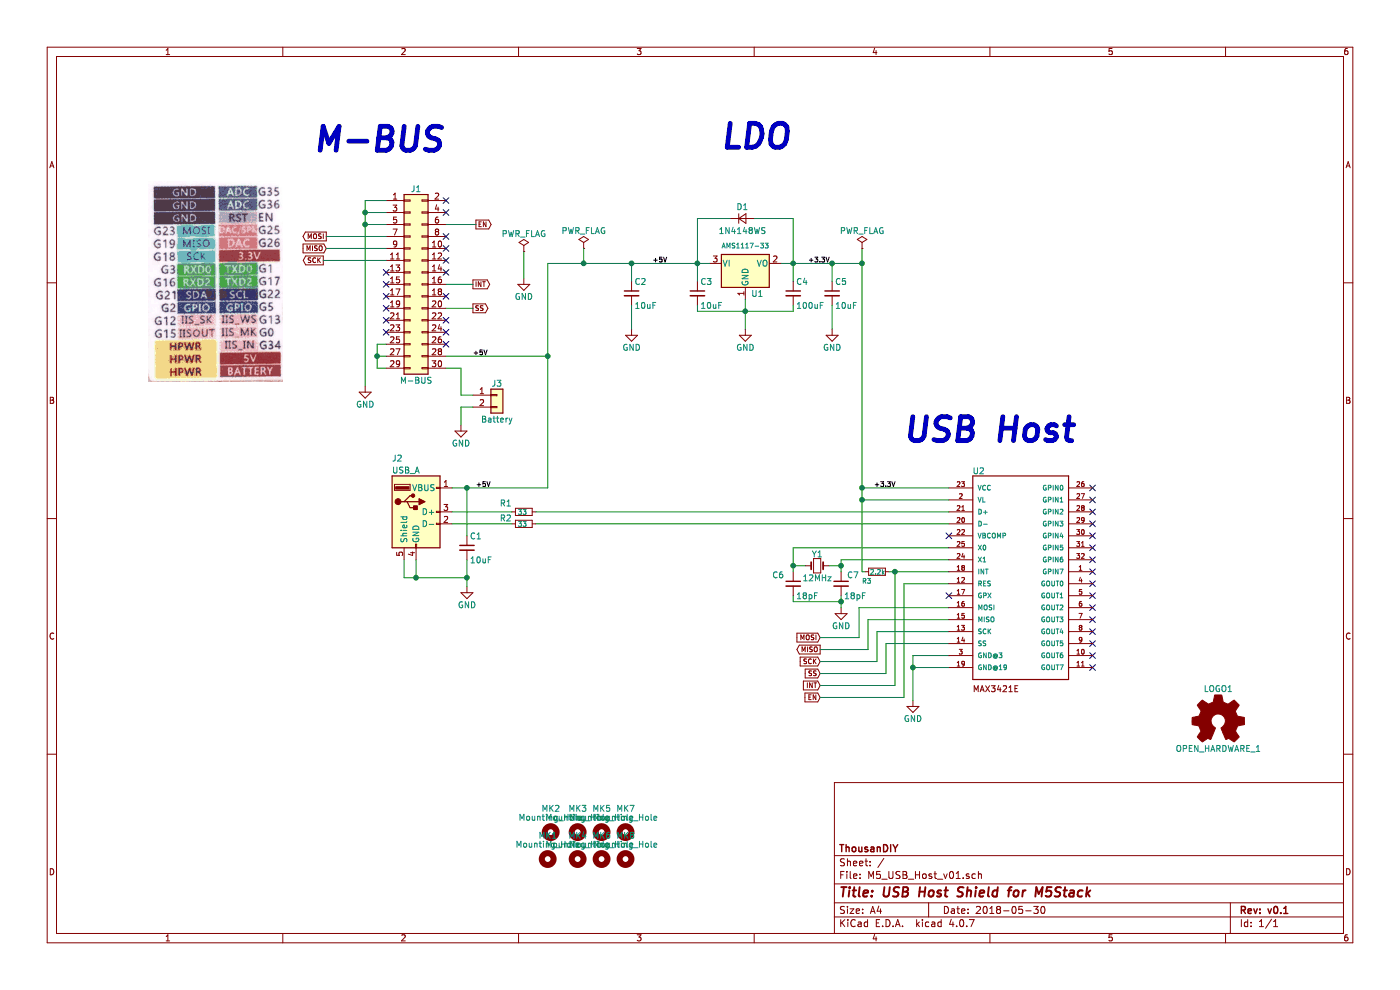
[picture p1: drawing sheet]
EESchema Schematic File Version 2
LIBS:M5_USB_Host_v01-rescue
LIBS:power
LIBS:device
LIBS:transistors
LIBS:conn
LIBS:linear
LIBS:regul
LIBS:74xx
LIBS:cmos4000
LIBS:adc-dac
LIBS:memory
LIBS:xilinx
LIBS:microcontrollers
LIBS:dsp
LIBS:microchip
LIBS:analog_switches
LIBS:motorola
LIBS:texas
LIBS:intel
LIBS:audio
LIBS:interface
LIBS:digital-audio
LIBS:philips
LIBS:display
LIBS:cypress
LIBS:siliconi
LIBS:opto
LIBS:atmel
LIBS:contrib
LIBS:valves
LIBS:ADP3338AKCZ­3.3-RL
LIBS:cp210_mlp28
LIBS:sp0503bahtg_sot143-4n
LIBS:74xgxx
LIBS:ac-dc
LIBS:actel
LIBS:allegro
LIBS:Altera
LIBS:analog_devices
LIBS:battery_management
LIBS:bbd
LIBS:bosch
LIBS:brooktre
LIBS:cmos_ieee
LIBS:dc-dc
LIBS:diode
LIBS:elec-unifil
LIBS:ESD_Protection
LIBS:ftdi
LIBS:gennum
LIBS:graphic
LIBS:graphic_symbols
LIBS:hc11
LIBS:infineon
LIBS:intersil
LIBS:ir
LIBS:Lattice
LIBS:leds
LIBS:LEM
LIBS:logic_programmable
LIBS:logo
LIBS:maxim
LIBS:mechanical
LIBS:microchip_dspic33dsc
LIBS:microchip_pic10mcu
LIBS:microchip_pic12mcu
LIBS:microchip_pic16mcu
LIBS:microchip_pic18mcu
LIBS:microchip_pic24mcu
LIBS:microchip_pic32mcu
LIBS:modules
LIBS:motor_drivers
LIBS:motors
LIBS:msp430
LIBS:nordicsemi
LIBS:nxp
LIBS:nxp_armmcu
LIBS:onsemi
LIBS:Oscillators
LIBS:Power_Management
LIBS:powerint
LIBS:pspice
LIBS:references
LIBS:relays
LIBS:rfcom
LIBS:RFSolutions
LIBS:sensors
LIBS:silabs
LIBS:stm8
LIBS:stm32
LIBS:supertex
LIBS:switches
LIBS:transf
LIBS:triac_thyristor
LIBS:ttl_ieee
LIBS:video
LIBS:wiznet
LIBS:Worldsemi
LIBS:Xicor
LIBS:zetex
LIBS:Zilog
LIBS:MAX3421E
LIBS:M5_USB_Host_v01-cache
EELAYER 25 0
EELAYER END
$Descr A4 11693 8268
encoding utf-8
Sheet 1 1
Title "USB Host Shield for M5Stack"
Date "2018-05-30"
Rev "v0.1"
Comp "ThousanDIY"
Comment1 ""
Comment2 ""
Comment3 ""
Comment4 ""
$EndDescr
$Comp
L C_Small C2
U 1 1
P 5275 2450
F 0 "C2" H 5300 2550 50  0000 L CNN
F 1 "10uF" H 5300 2350 50  0000 L CNN
F 2 "Capacitors_SMD:C_0603" H 5313 2300 50  0001 C CNN
F 3 "" H 5275 2450 50  0000 C CNN
	1    5275 2450
	1    0    0    -1  
$EndComp
$Comp
L GND #PWR01
U 1 1
P 5275 2750
F 0 "#PWR01" H 5275 2500 50  0001 C CNN
F 1 "GND" H 5275 2600 50  0000 C CNN
F 2 "" H 5275 2750 50  0000 C CNN
F 3 "" H 5275 2750 50  0000 C CNN
	1    5275 2750
	1    0    0    -1  
$EndComp
$Comp
L AP1117-33 U1
U 1 1
P 6225 2200
F 0 "U1" H 6325 1950 50  0000 C CNN
F 1 "AMS1117-33" H 6225 2350 40  0000 C CNN
F 2 "TO_SOT_Packages_SMD:SOT-223-3_TabPin2" H 6225 2200 50  0001 C CNN
F 3 "" H 6225 2200 50  0000 C CNN
	1    6225 2200
	1    0    0    -1  
$EndComp
$Comp
L C_Small C3
U 1 1
P 5825 2450
F 0 "C3" H 5850 2550 50  0000 L CNN
F 1 "10uF" H 5850 2350 50  0000 L CNN
F 2 "Capacitors_SMD:C_0603" H 5863 2300 50  0001 C CNN
F 3 "" H 5825 2450 50  0000 C CNN
	1    5825 2450
	1    0    0    -1  
$EndComp
$Comp
L GND #PWR02
U 1 1
P 6225 2750
F 0 "#PWR02" H 6225 2500 50  0001 C CNN
F 1 "GND" H 6225 2600 50  0000 C CNN
F 2 "" H 6225 2750 50  0000 C CNN
F 3 "" H 6225 2750 50  0000 C CNN
	1    6225 2750
	1    0    0    -1  
$EndComp
$Comp
L D_Small D1
U 1 1
P 6200 1825
F 0 "D1" H 6200 1925 50  0000 C CNN
F 1 "1N4148WS" H 6200 1725 50  0000 C CNN
F 2 "Diodes_SMD:D_SOD-323" H 6200 1825 50  0001 C CNN
F 3 "" H 6200 1825 50  0000 C CNN
	1    6200 1825
	1    0    0    -1  
$EndComp
Text Notes 6025 1250 0    200  Italic 40
LDO
$Comp
L C_Small C1
U 1 1
P 3900 4575
F 0 "C1" H 3925 4675 50  0000 L CNN
F 1 "10uF" H 3925 4475 50  0000 L CNN
F 2 "Capacitors_SMD:C_0603" H 3938 4425 50  0001 C CNN
F 3 "" H 3900 4575 50  0000 C CNN
	1    3900 4575
	1    0    0    -1  
$EndComp
$Comp
L C_Small C5
U 1 1
P 6950 2450
F 0 "C5" H 6975 2550 50  0000 L CNN
F 1 "10uF" H 6975 2350 50  0000 L CNN
F 2 "Capacitors_SMD:C_0603" H 6988 2300 50  0001 C CNN
F 3 "" H 6950 2450 50  0000 C CNN
	1    6950 2450
	1    0    0    -1  
$EndComp
$Comp
L GND #PWR03
U 1 1
P 6950 2750
F 0 "#PWR03" H 6950 2500 50  0001 C CNN
F 1 "GND" H 6950 2600 50  0000 C CNN
F 2 "" H 6950 2750 50  0000 C CNN
F 3 "" H 6950 2750 50  0000 C CNN
	1    6950 2750
	1    0    0    -1  
$EndComp
$Comp
L PWR_FLAG #FLG04
U 1 1
P 4875 2075
F 0 "#FLG04" H 4875 2150 50  0001 C CNN
F 1 "PWR_FLAG" H 4875 2225 50  0000 C CNN
F 2 "" H 4875 2075 50  0001 C CNN
F 3 "" H 4875 2075 50  0001 C CNN
	1    4875 2075
	1    0    0    -1  
$EndComp
$Comp
L C_Small C4
U 1 1
P 6625 2450
F 0 "C4" H 6650 2550 50  0000 L CNN
F 1 "100uF" H 6650 2350 50  0000 L CNN
F 2 "Capacitors_SMD:C_1206" H 6663 2300 50  0001 C CNN
F 3 "" H 6625 2450 50  0000 C CNN
	1    6625 2450
	1    0    0    -1  
$EndComp
NoConn ~ 9125 4075
NoConn ~ 9125 4175
NoConn ~ 9125 4275
NoConn ~ 9125 4375
NoConn ~ 9125 4475
NoConn ~ 9125 4575
NoConn ~ 9125 4675
NoConn ~ 9125 4775
NoConn ~ 9125 4875
NoConn ~ 9125 4975
NoConn ~ 9125 5075
NoConn ~ 9125 5175
NoConn ~ 9125 5275
NoConn ~ 9125 5375
NoConn ~ 9125 5475
NoConn ~ 9125 5575
NoConn ~ 7925 4475
$Comp
L USB_A J2
U 1 1
P 3475 4275
F 0 "J2" H 3275 4725 50  0000 L CNN
F 1 "USB_A" H 3275 4625 50  0000 L CNN
F 2 "Connectors:USB_A" H 3625 4225 50  0001 C CNN
F 3 "" H 3625 4225 50  0001 C CNN
	1    3475 4275
	1    0    0    -1  
$EndComp
$Comp
L R_Small R1
U 1 1
P 4375 4275
F 0 "R1" V 4300 4075 50  0000 L CNN
F 1 "33" V 4375 4225 40  0000 L CNN
F 2 "Resistors_SMD:R_0603" H 4375 4275 50  0001 C CNN
F 3 "" H 4375 4275 50  0001 C CNN
	1    4375 4275
	0    1    1    0   
$EndComp
$Comp
L R_Small R2
U 1 1
P 4375 4375
F 0 "R2" V 4325 4175 50  0000 L CNN
F 1 "33" V 4375 4325 40  0000 L CNN
F 2 "Resistors_SMD:R_0603" H 4375 4375 50  0001 C CNN
F 3 "" H 4375 4375 50  0001 C CNN
	1    4375 4375
	0    1    1    0   
$EndComp
$Comp
L GND #PWR05
U 1 1
P 3900 4900
F 0 "#PWR05" H 3900 4650 50  0001 C CNN
F 1 "GND" H 3900 4750 50  0000 C CNN
F 2 "" H 3900 4900 50  0000 C CNN
F 3 "" H 3900 4900 50  0000 C CNN
	1    3900 4900
	1    0    0    -1  
$EndComp
$Comp
L Crystal_Small Y1
U 1 1
P 6825 4725
F 0 "Y1" H 6825 4825 50  0000 C CNN
F 1 "12MHz" H 6825 4625 50  0000 C CNN
F 2 "Crystals:Crystal_SMD_5032-2pin_5.0x3.2mm" H 6825 4725 50  0001 C CNN
F 3 "" H 6825 4725 50  0001 C CNN
	1    6825 4725
	1    0    0    -1  
$EndComp
$Comp
L C_Small C7
U 1 1
P 7025 4875
F 0 "C7" H 7075 4950 50  0000 L CNN
F 1 "18pF" H 7050 4775 50  0000 L CNN
F 2 "Capacitors_SMD:C_0603" H 7063 4725 50  0001 C CNN
F 3 "" H 7025 4875 50  0000 C CNN
	1    7025 4875
	1    0    0    -1  
$EndComp
$Comp
L C_Small C6
U 1 1
P 6625 4875
F 0 "C6" H 6450 4950 50  0000 L CNN
F 1 "18pF" H 6650 4775 50  0000 L CNN
F 2 "Capacitors_SMD:C_0603" H 6663 4725 50  0001 C CNN
F 3 "" H 6625 4875 50  0000 C CNN
	1    6625 4875
	1    0    0    -1  
$EndComp
$Comp
L GND #PWR06
U 1 1
P 7025 5075
F 0 "#PWR06" H 7025 4825 50  0001 C CNN
F 1 "GND" H 7025 4925 50  0000 C CNN
F 2 "" H 7025 5075 50  0000 C CNN
F 3 "" H 7025 5075 50  0000 C CNN
	1    7025 5075
	1    0    0    -1  
$EndComp
NoConn ~ 7925 4975
$Comp
L R_Small R3
U 1 1
P 7325 4775
F 0 "R3" V 7400 4650 40  0000 L CNN
F 1 "2.2k" V 7325 4715 40  0000 L CNN
F 2 "Resistors_SMD:R_0603" H 7325 4775 50  0001 C CNN
F 3 "" H 7325 4775 50  0001 C CNN
	1    7325 4775
	0    1    1    0   
$EndComp
Text GLabel 6850 5725 0    40   Input ~ 0
INT
Text GLabel 6850 5825 0    40   Input ~ 0
EN
Text GLabel 6850 5325 0    40   Input ~ 0
MOSI
Text GLabel 6850 5425 0    40   Output ~ 0
MISO
Text GLabel 6850 5525 0    40   Input ~ 0
SCK
Text GLabel 6850 5625 0    40   Input ~ 0
SS
$Comp
L GND #PWR07
U 1 1
P 7625 5850
F 0 "#PWR07" H 7625 5600 50  0001 C CNN
F 1 "GND" H 7625 5700 50  0000 C CNN
F 2 "" H 7625 5850 50  0000 C CNN
F 3 "" H 7625 5850 50  0000 C CNN
	1    7625 5850
	1    0    0    -1  
$EndComp
$Comp
L Conn_02x15_Odd_Even J1
U 1 1
P 3425 2375
F 0 "J1" H 3475 3175 50  0000 C CNN
F 1 "M-BUS" H 3475 1575 50  0000 C CNN
F 2 "footprint:Pin_Header_MBUS_SMD" H 3425 2375 50  0001 C CNN
F 3 "" H 3425 2375 50  0001 C CNN
	1    3425 2375
	1    0    0    -1  
$EndComp
$Comp
L Conn_01x02 J3
U 1 1
P 4150 3300
F 0 "J3" H 4150 3400 50  0000 C CNN
F 1 "Battery" H 4150 3100 50  0000 C CNN
F 2 "Pin_Headers:Pin_Header_Angled_1x02_Pitch2.54mm" H 4150 3300 50  0001 C CNN
F 3 "" H 4150 3300 50  0001 C CNN
	1    4150 3300
	1    0    0    -1  
$EndComp
Text Notes 2625 1275 0    200  Italic 40
M-BUS
Text Notes 7550 3700 0    200  Italic 40
USB Host
$Comp
L GND #PWR08
U 1 1
P 3850 3550
F 0 "#PWR08" H 3850 3300 50  0001 C CNN
F 1 "GND" H 3850 3400 50  0000 C CNN
F 2 "" H 3850 3550 50  0000 C CNN
F 3 "" H 3850 3550 50  0000 C CNN
	1    3850 3550
	1    0    0    -1  
$EndComp
$Comp
L GND #PWR09
U 1 1
P 3050 3225
F 0 "#PWR09" H 3050 2975 50  0001 C CNN
F 1 "GND" H 3050 3075 50  0000 C CNN
F 2 "" H 3050 3225 50  0000 C CNN
F 3 "" H 3050 3225 50  0000 C CNN
	1    3050 3225
	1    0    0    -1  
$EndComp
Text GLabel 2725 1975 0    40   Output ~ 0
MOSI
Text GLabel 2725 2075 0    40   Input ~ 0
MISO
Text GLabel 2700 2175 0    40   Output ~ 0
SCK
NoConn ~ 3225 2275
NoConn ~ 3225 2375
NoConn ~ 3225 2475
NoConn ~ 3225 2575
NoConn ~ 3225 2675
NoConn ~ 3225 2775
NoConn ~ 3725 1675
NoConn ~ 3725 1775
Text GLabel 3975 1875 2    40   Output ~ 0
EN
NoConn ~ 3725 1975
NoConn ~ 3725 2075
NoConn ~ 3725 2175
NoConn ~ 3725 2275
NoConn ~ 3725 2475
NoConn ~ 3725 2675
NoConn ~ 3725 2775
NoConn ~ 3725 2875
Text GLabel 3950 2375 2    40   Output ~ 0
INT
Text GLabel 3950 2575 2    40   Output ~ 0
SS
Text Label 3950 2975 0    40   ~ 0
+5V
Text Label 6750 2200 0    40   ~ 0
+3.3V
Text Label 5450 2200 0    40   ~ 0
+5V
Wire Wire Line
	5275 2200 5275 2350
Connection ~ 5275 2200
Wire Wire Line
	5825 1825 5825 2350
Connection ~ 5825 2200
Wire Wire Line
	6525 2200 7200 2200
Wire Wire Line
	6625 1825 6625 2350
Wire Wire Line
	6225 2500 6225 2750
Wire Wire Line
	5825 2600 6625 2600
Connection ~ 6225 2600
Wire Wire Line
	6625 2600 6625 2550
Connection ~ 6625 2200
Wire Wire Line
	6300 1825 6625 1825
Wire Wire Line
	5825 1825 6100 1825
Wire Wire Line
	4575 2200 5925 2200
Wire Wire Line
	7200 4075 7925 4075
Connection ~ 7200 4075
Wire Wire Line
	4575 4075 4575 2200
Wire Wire Line
	3775 4075 4575 4075
Wire Wire Line
	3775 4275 4275 4275
Wire Wire Line
	4475 4275 7925 4275
Wire Wire Line
	3775 4375 4275 4375
Wire Wire Line
	4475 4375 7925 4375
Wire Wire Line
	3475 4675 3475 4825
Wire Wire Line
	3375 4825 3900 4825
Wire Wire Line
	3375 4825 3375 4675
Connection ~ 3475 4825
Wire Wire Line
	5275 2550 5275 2750
Wire Wire Line
	4875 2075 4875 2200
Wire Wire Line
	7200 2075 7200 4775
Wire Wire Line
	6925 4725 7025 4725
Wire Wire Line
	7025 4675 7025 4775
Wire Wire Line
	6625 4575 6625 4775
Wire Wire Line
	6625 4725 6725 4725
Wire Wire Line
	7925 4575 6625 4575
Connection ~ 6625 4725
Wire Wire Line
	7925 4675 7025 4675
Connection ~ 7025 4725
Wire Wire Line
	7025 4975 7025 5075
Wire Wire Line
	6625 4975 6625 5025
Wire Wire Line
	6625 5025 7025 5025
Connection ~ 7025 5025
Wire Wire Line
	7425 4775 7925 4775
Wire Wire Line
	7200 4775 7225 4775
Wire Wire Line
	7925 5475 7625 5475
Wire Wire Line
	7625 5475 7625 5850
Connection ~ 4875 2200
Wire Wire Line
	5825 2550 5825 2600
Wire Wire Line
	6950 2200 6950 2350
Connection ~ 6950 2200
Wire Wire Line
	6950 2550 6950 2750
Wire Wire Line
	7925 4175 7200 4175
Connection ~ 7200 4175
Wire Wire Line
	3725 3075 3850 3075
Wire Wire Line
	3850 3075 3850 3300
Wire Wire Line
	3850 3300 3950 3300
Wire Wire Line
	3850 3400 3850 3550
Wire Wire Line
	3850 3400 3950 3400
Wire Wire Line
	3050 1675 3050 3225
Wire Wire Line
	3050 1675 3225 1675
Wire Wire Line
	3225 1775 3050 1775
Connection ~ 3050 1775
Wire Wire Line
	3225 1875 3050 1875
Connection ~ 3050 1875
Wire Wire Line
	3225 1975 2725 1975
Wire Wire Line
	2725 2075 3225 2075
Wire Wire Line
	2700 2175 3225 2175
Wire Wire Line
	3225 2875 3150 2875
Wire Wire Line
	3150 2875 3150 3075
Wire Wire Line
	3150 3075 3225 3075
Wire Wire Line
	3225 2975 3150 2975
Connection ~ 3150 2975
Wire Wire Line
	3975 1875 3725 1875
Wire Wire Line
	3725 2375 3950 2375
Wire Wire Line
	3950 2575 3725 2575
Wire Wire Line
	3725 2975 4575 2975
Connection ~ 4575 2975
Text Label 7300 4075 0    40   ~ 0
+3.3V
Wire Wire Line
	3900 4675 3900 4900
Connection ~ 3900 4825
Wire Wire Line
	3900 4475 3900 4075
Connection ~ 3900 4075
Text Label 3975 4075 0    40   ~ 0
+5V
Wire Wire Line
	7925 5075 7175 5075
Wire Wire Line
	7175 5075 7175 5325
Wire Wire Line
	7175 5325 6850 5325
Wire Wire Line
	6850 5425 7250 5425
Wire Wire Line
	7250 5425 7250 5175
Wire Wire Line
	7250 5175 7925 5175
Wire Wire Line
	7925 5275 7325 5275
Wire Wire Line
	7325 5275 7325 5525
Wire Wire Line
	7325 5525 6850 5525
Wire Wire Line
	6850 5625 7400 5625
Wire Wire Line
	7400 5625 7400 5375
Wire Wire Line
	7400 5375 7925 5375
Wire Wire Line
	6850 5725 7475 5725
Wire Wire Line
	7475 5725 7475 4775
Connection ~ 7475 4775
Wire Wire Line
	6850 5825 7550 5825
Wire Wire Line
	7550 5825 7550 4875
Wire Wire Line
	7550 4875 7925 4875
$Comp
L PWR_FLAG #FLG010
U 1 1
P 7200 2075
F 0 "#FLG010" H 7200 2150 50  0001 C CNN
F 1 "PWR_FLAG" H 7200 2225 50  0000 C CNN
F 2 "" H 7200 2075 50  0001 C CNN
F 3 "" H 7200 2075 50  0001 C CNN
	1    7200 2075
	1    0    0    -1  
$EndComp
Connection ~ 7200 2200
$Comp
L MAX3421E U2
U 1 1
P 8525 4775
F 0 "U2" H 8124 5591 50  0000 L BNN
F 1 "MAX3421E" H 9425 5625 50  0001 L BNN
F 2 "footprint:MAX3421E_TQFP32-5MM" H 9425 5425 50  0001 L BNN
F 3 "1.2v To +5.5v, ±15kv Esd-Protected, 0.1µa, 35mbps, 8-Channel Level Translators" H 9425 5325 50  0001 L BNN
F 4 "Maxim Integrated" H 9425 5525 50  0001 L BNN "フィールド4"
	1    8525 4775
	1    0    0    -1  
$EndComp
Wire Wire Line
	7925 5575 7625 5575
Connection ~ 7625 5575
$Comp
L GND #PWR011
U 1 1
P 4375 2325
F 0 "#PWR011" H 4375 2075 50  0001 C CNN
F 1 "GND" H 4375 2175 50  0000 C CNN
F 2 "" H 4375 2325 50  0000 C CNN
F 3 "" H 4375 2325 50  0000 C CNN
	1    4375 2325
	1    0    0    -1  
$EndComp
$Comp
L PWR_FLAG #FLG012
U 1 1
P 4375 2100
F 0 "#FLG012" H 4375 2175 50  0001 C CNN
F 1 "PWR_FLAG" H 4375 2250 50  0000 C CNN
F 2 "" H 4375 2100 50  0001 C CNN
F 3 "" H 4375 2100 50  0001 C CNN
	1    4375 2100
	1    0    0    -1  
$EndComp
Wire Wire Line
	4375 2100 4375 2325
$Comp
L Mounting_Hole MK2
U 1 1
P 4600 6950
F 0 "MK2" H 4600 7150 50  0000 C CNN
F 1 "Mounting_Hole" H 4600 7075 50  0000 C CNN
F 2 "Mounting_Holes:MountingHole_3.2mm_M3" H 4600 6950 50  0001 C CNN
F 3 "" H 4600 6950 50  0001 C CNN
	1    4600 6950
	1    0    0    -1  
$EndComp
$Comp
L Mounting_Hole MK3
U 1 1
P 4825 6950
F 0 "MK3" H 4825 7150 50  0000 C CNN
F 1 "Mounting_Hole" H 4825 7075 50  0000 C CNN
F 2 "Mounting_Holes:MountingHole_3.2mm_M3" H 4825 6950 50  0001 C CNN
F 3 "" H 4825 6950 50  0001 C CNN
	1    4825 6950
	1    0    0    -1  
$EndComp
$Comp
L Mounting_Hole MK5
U 1 1
P 5025 6950
F 0 "MK5" H 5025 7150 50  0000 C CNN
F 1 "Mounting_Hole" H 5025 7075 50  0000 C CNN
F 2 "Mounting_Holes:MountingHole_2.2mm_M2" H 5025 6950 50  0001 C CNN
F 3 "" H 5025 6950 50  0001 C CNN
	1    5025 6950
	1    0    0    -1  
$EndComp
$Comp
L Mounting_Hole MK7
U 1 1
P 5225 6950
F 0 "MK7" H 5225 7150 50  0000 C CNN
F 1 "Mounting_Hole" H 5225 7075 50  0000 C CNN
F 2 "Mounting_Holes:MountingHole_2.2mm_M2" H 5225 6950 50  0001 C CNN
F 3 "" H 5225 6950 50  0001 C CNN
	1    5225 6950
	1    0    0    -1  
$EndComp
$Comp
L Mounting_Hole MK1
U 1 1
P 4575 7175
F 0 "MK1" H 4575 7375 50  0000 C CNN
F 1 "Mounting_Hole" H 4575 7300 50  0000 C CNN
F 2 "Mounting_Holes:MountingHole_3.2mm_M3" H 4575 7175 50  0001 C CNN
F 3 "" H 4575 7175 50  0001 C CNN
	1    4575 7175
	1    0    0    -1  
$EndComp
$Comp
L Mounting_Hole MK4
U 1 1
P 4825 7175
F 0 "MK4" H 4825 7375 50  0000 C CNN
F 1 "Mounting_Hole" H 4825 7300 50  0000 C CNN
F 2 "Mounting_Holes:MountingHole_3.2mm_M3" H 4825 7175 50  0001 C CNN
F 3 "" H 4825 7175 50  0001 C CNN
	1    4825 7175
	1    0    0    -1  
$EndComp
$Comp
L Mounting_Hole MK6
U 1 1
P 5025 7175
F 0 "MK6" H 5025 7375 50  0000 C CNN
F 1 "Mounting_Hole" H 5025 7300 50  0000 C CNN
F 2 "Mounting_Holes:MountingHole_2.2mm_M2" H 5025 7175 50  0001 C CNN
F 3 "" H 5025 7175 50  0001 C CNN
	1    5025 7175
	1    0    0    -1  
$EndComp
$Comp
L Mounting_Hole MK8
U 1 1
P 5225 7175
F 0 "MK8" H 5225 7375 50  0000 C CNN
F 1 "Mounting_Hole" H 5225 7300 50  0000 C CNN
F 2 "Mounting_Holes:MountingHole_2.2mm_M2" H 5225 7175 50  0001 C CNN
F 3 "" H 5225 7175 50  0001 C CNN
	1    5225 7175
	1    0    0    -1  
$EndComp
$Comp
L OPEN_HARDWARE_1 LOGO1
U 1 1
P 10175 6025
F 0 "LOGO1" H 10175 6300 50  0000 C CNN
F 1 "OPEN_HARDWARE_1" H 10175 5800 50  0000 C CNN
F 2 "footprint:OSHW-logo_silkscreen-front_3mm" H 10175 6025 50  0001 C CNN
F 3 "" H 10175 6025 50  0001 C CNN
	1    10175 6025
	1    0    0    -1  
$EndComp
$EndSCHEMATC
